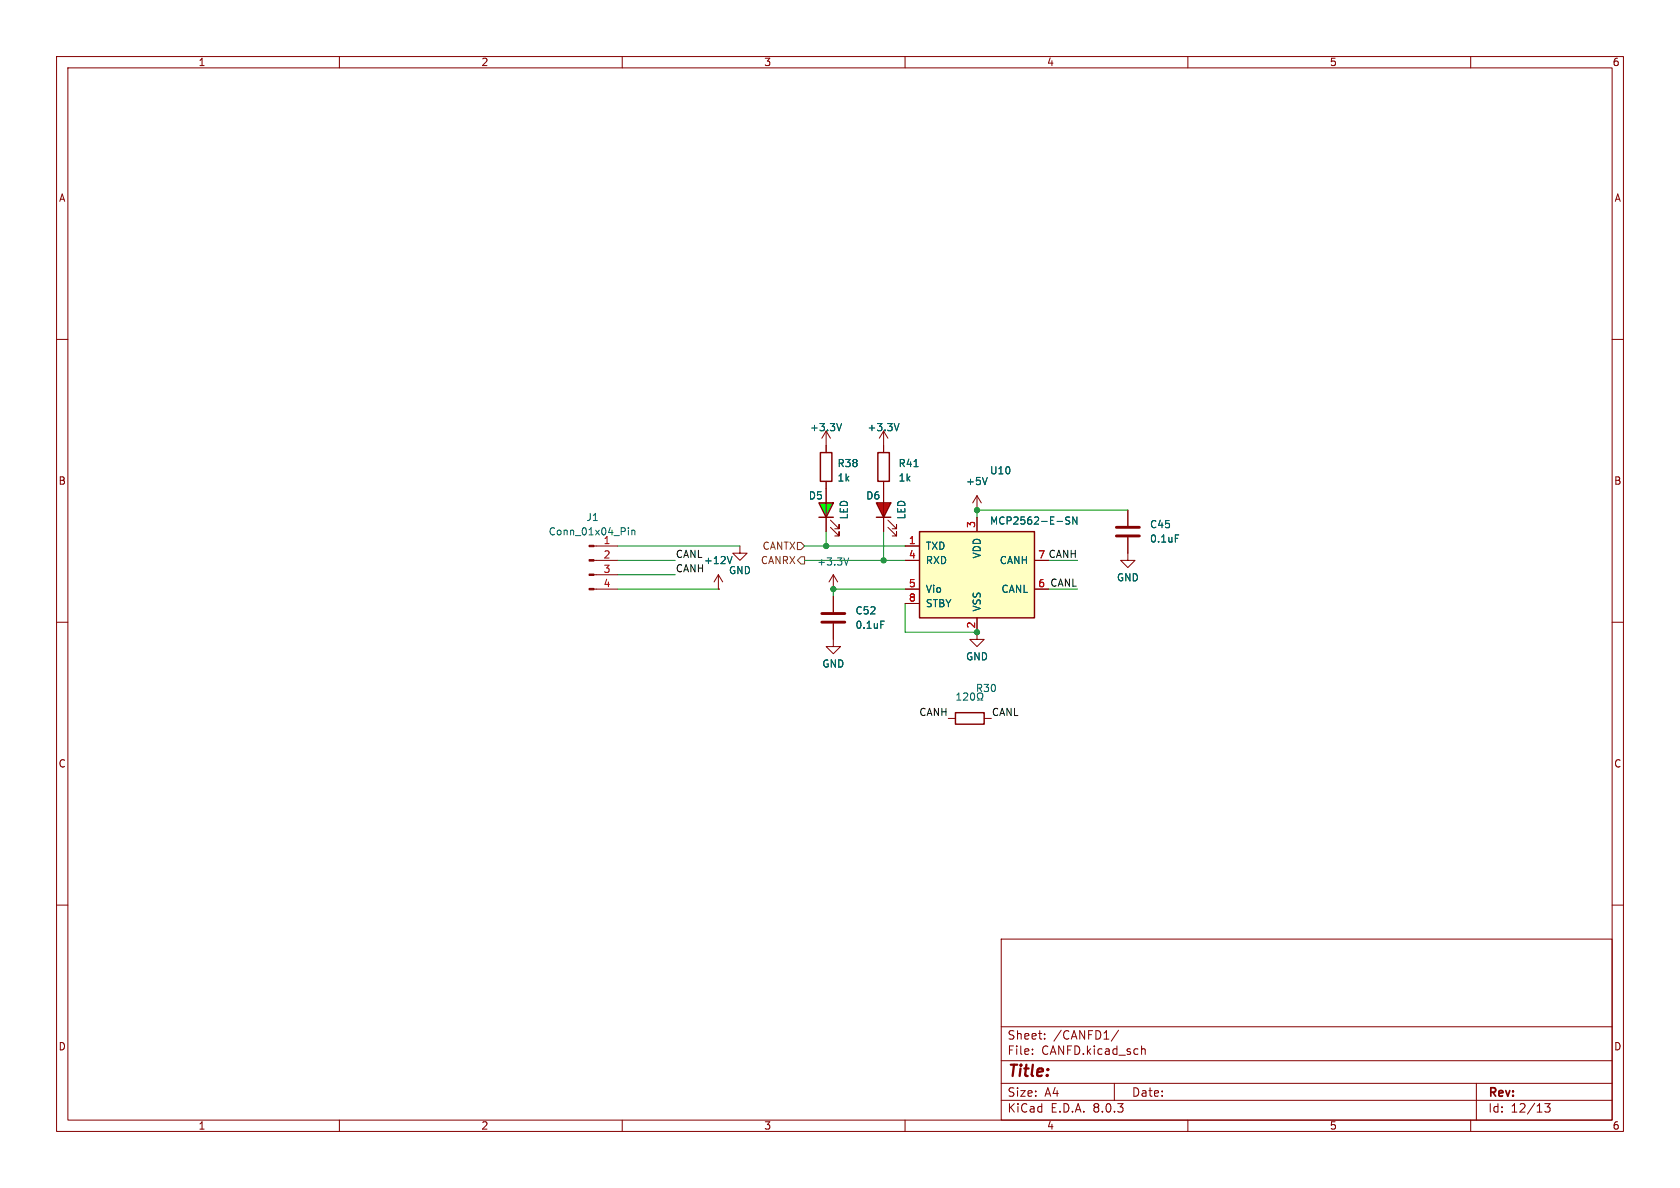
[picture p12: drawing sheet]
<svg xmlns="http://www.w3.org/2000/svg" width="297mm" height="210mm" viewBox="0 0 297 210" stroke-linecap="round" stroke-linejoin="round" font-family="sans-serif">
<g fill="none" stroke="#840000" stroke-width=".18">
<path d="M10 10h277v190h-277zM12 12h273v186h-273zM60 10v2M110 10v2M160 10v2M210 10v2M260 10v2M10 60h2M285 60h2M156.2 76.2l-.8 1.3M156.2 76.2v2.5M156.2 76.2l.8 1.3"/>
<path d="M105 99.1h4.2M105 96.5h4.2M130.8 96.5v1.3h1.3l-1.3 1.3-1.3-1.3h1.3M199.4 90.2v2.8M199.4 95v2.8M10 110h2M105 104.1h4.2M105 101.6h4.2M147.3 110.2v4.1h1.3l-1.3 1.3-1.3-1.3h1.3M147.3 101.6l-.7 1.3M147.3 101.6v2.5M147.3 105.4v2.8"/>
<path d="M147.3 101.6l.8 1.3M285 110h2M167.6 127h1.3M174 127h1.3M10 160h2M285 160h2M177 166h108v32h-108zM60 198v2M110 198v2M160 198v2M177 194.5h108M177 191.5h108"/>
<path d="M177 187.5h108M177 181.5h108M182.5 186.3v.1M182.5 185.5v.1M184.7 183.6v.1M184.7 182.8v.1M197 191.5v3M197.7 182.1l-1.2 2M201.8 184.9v1.5M201.8 185.5l.2-.1 .4 .1 .1 .9M210 198v2M260 198v2"/>
<path d="M261 191.5v6.5M273.1 195.1h.9l-.5 .6 .5 .1v.7l-.3 .1h-.4l-.2-.1"/>
</g>
<path d="M197.4 94.7h4M197.4 93.2h4M145.3 110h4.1M145.3 108.5h4.1" fill="none" stroke="#840000" stroke-width=".51"/>
<g fill="none" stroke="#006464" stroke-width=".18">
<path d="M158.9 74.9l-.4 1.2M111.1 93.3v.1M111.1 93.7v.9M111.7 93.7v.9M111.7 93.8l.2-.1 .3 .1v.8M150 98.6l-.4 1.3M207.8 94.6h.6M155.7 109.8h.6M169.2 123.8h.7M169.2 122.9l.3-.4v1.3M170.4 122.6l.4-.1 .3 .4-.8 .9h.8M172 122.5a.68 .68 0 0 0-.4 .6 .68 .68 0 0 0 .4 .7l.2-.3 .1-.5"/>
<path d="M172.8 123.2l.3 .3v.3h-.3M173.7 123.2l-.3 .3v.3h.3"/>
</g>
<path d="M168.9 126h5.1v2h-5.1z" fill="none" stroke="#840000" stroke-width=".25"/>
<g fill="#840000" stroke="#840000" stroke-width=".18">
<path d="M104.1 104h.9v.3h-.9z"/>
<path d="M104.1 101.5h.9v.2h-.9z"/>
<path d="M104.1 98.9h.9v.3h-.9z"/>
<path d="M104.1 96.4h.9v.2h-.9z"/>
</g>
<path d="M154.9 88.9h2.6l-1.3 2.5z" fill="#f00"/>
<path d="M145 80h2.1v5.1h-2.1zM154.9 88.9h2.6l-1.3 2.5zM154.9 91.4h2.6M155.2 80h2v5.1h-2z" fill="none" stroke="#840000" stroke-width=".25"/>
<path d="M146 76.2v3.8M146 76.2l-.7 1.3M146 76.2l.8 1.3M156.2 78.7v1.3M146 85.1v1.3M156.2 85.1v8.9M157 93.2l1.5 1.5v-.7v.7h-.8M157 91.9l1.5 1.6v-.8v.8h-.8M127 104.1h.1M127 101.6l-.8 1.3M127 101.6v2.5M127 101.6l.8 1.3" fill="none" stroke="#840000" stroke-width=".18"/>
<path d="M148.8 74.9l-.5 1.2M129.4 98.4l-.4 1.2M161.6 82.5h.7" fill="none" stroke="#006464" stroke-width=".18"/>
<path d="M144.8 88.9h2.5l-1.3 2.5z" fill="#0f0"/>
<path d="M144.8 88.9h2.5l-1.3 2.5zM144.8 91.4h2.5" fill="none" stroke="#840000" stroke-width=".25"/>
<path d="M146 86.4v7.6M146.8 93.2l1.5 1.5v-.7v.7h-.7M146.8 91.9l1.5 1.6v-.8v.8h-.7M199.4 97.8v1.3h1.3l-1.3 1.2-1.3-1.2h1.3" fill="none" stroke="#840000" stroke-width=".18"/>
<path d="M162.6 94h20.3v15.2h-20.3z" fill="#ffffc2"/>
<path d="M162.6 94h20.3v15.2h-20.3z" fill="none" stroke="#840000" stroke-width=".25"/>
<g fill="none" stroke="#840000" stroke-width=".18">
<path d="M146 78.7v1.3M156.2 78.7v1.3M146 85.1v3.8M146 91.4v2.6M156.2 85.1v3.8M156.2 91.4v2.6M160 96.5h2.6M160 99.1h2.6M172.7 90.2h.1M172.7 87.6v2.6M172.7 91.4v2.6M172.7 87.6l-.7 1.3"/>
<path d="M172.7 87.6l.8 1.3M182.9 99.1h2.5M199.4 90.2v2.8M199.4 95v2.8M127 104.1h.1M147.3 105.4v2.8M147.3 110.2v2.8M160 104.1h2.6M160 106.7h2.6M172.7 109.2v3.8h1.3l-1.3 1.3-1.3-1.3h1.3M182.9 104.1h2.5"/>
</g>
<path d="M148.8 74.9l-.5 1.2M158.9 74.9l-.4 1.2M129.4 98.4l-.4 1.2M161.6 82.5h.7M174.5 84.4l-.4 1.3M189.1 91.4h-.5l-.1 .1v.4l.5 .2 .1 .3-.2 .3-.5-.1M190.4 91.4v1.3l-.7-1.3v1.3M207.8 94.6h.6M155.7 109.8h.6" fill="none" stroke="#006464" stroke-width=".18"/>
<path d="M141 95.9h.6l.6 .6-.6 .7h-.6zM141.6 98.4h.6v1.3h-.6l-.6-.6z" fill="none" stroke="#725600" stroke-width=".18"/>
<g fill="none" stroke="#009600" stroke-width=".18">
<path d="M109.2 99.1h10.2M109.2 96.5h21.6M142.2 99.1h17.8M142.2 96.5h17.8M146 94v2.5M156.2 94v5.1M185.4 99.1h5.1M199.4 90.2h-26.7v1.2M109.2 104.1h17.8M109.2 101.6h10.2M160 104.1h-12.7v1.3M160 106.7v5.1h12.7"/>
<path d="M185.4 104.1h5.1"/>
</g>
<g fill="#009600" stroke="#009600" stroke-width=".18">
<circle cx="156.2" cy="99.1" r=".46"/>
<circle cx="146" cy="96.5" r=".46"/>
<circle cx="147.3" cy="104.1" r=".46"/>
<circle cx="172.7" cy="111.8" r=".46"/>
<circle cx="172.7" cy="90.2" r=".46"/>
</g>
<text font-size="2.8" fill="#840000" x="178" y="190.9">Title:</text>
<g font-size="2.1" fill="#840000">
<text x="178" y="184">Sheet:</text>
<text x="186.2" y="184">/CANFD1/</text>
<text x="178" y="186.7">File:</text>
<text x="184.1" y="186.7">CANFD.kicad_sch</text>
<text x="178" y="196.9">KiCad</text>
<text x="178" y="194.1">Size:</text>
<text x="184.7" y="194.1">A4</text>
<text x="185.7" y="196.9">E.D.A.</text>
<text x="193.3" y="196.9">8.0.3</text>
<text x="200" y="194.1">Date:</text>
<text x="263" y="194.3">Rev:</text>
<text x="263" y="196.9">Id:</text>
<text x="267.1" y="196.9">12/13</text>
</g>
<g font-size="1.8" fill="#840000">
<text x="35" y="11.9">1</text>
<text x="85" y="11.9">2</text>
<text x="135" y="11.9">3</text>
<text x="185" y="11.9">4</text>
<text x="235" y="11.9">5</text>
<text x="285" y="11.9">6</text>
<text x="10.3" y="35.9">A</text>
<text x="285.3" y="35.9">A</text>
<text x="10.3" y="85.9">B</text>
<text x="285.3" y="85.9">B</text>
<text x="10.3" y="135.9">C</text>
<text x="285.3" y="135.9">C</text>
<text x="10.3" y="185.9">D</text>
<text x="285.3" y="185.9">D</text>
<text x="35" y="199.9">1</text>
<text x="85" y="199.9">2</text>
<text x="135" y="199.9">3</text>
<text x="185" y="199.9">4</text>
<text x="235" y="199.9">5</text>
<text x="285" y="199.9">6</text>
</g>
<g font-size="1.8" fill="#006464">
<text x="143.1" y="76.4">+3.3V</text>
<text x="153.3" y="76.4">+3.3V</text>
<text x="148" y="82.8">R38</text>
<text x="158.8" y="82.8">R41</text>
<text x="142.9" y="88.5">D5</text>
<text x="148" y="85.3">1k</text>
<text x="153" y="88.5">D6</text>
<text x="158.8" y="85.3">1k</text>
<text x="170.7" y="86">+5V</text>
<text x="174.9" y="84">U10</text>
<text x="96.9" y="94.8">Conn_01x04_Pin</text>
<text x="103.6" y="92.3">J1</text>
<text x="150.1" y="91.9" transform="rotate(-90 150.1 91.9)">LED</text>
<text x="160.2" y="91.9" transform="rotate(-90 160.2 91.9)">LED</text>
<text x="174.9" y="92.9">MCP2562-E-SN</text>
<text x="203.2" y="93.6">C45</text>
<text x="106.6" y="96.3">1</text>
<text x="124.4" y="99.9">+12V</text>
<text x="128.8" y="101.7">GND</text>
<text x="144.4" y="100.2">+3.3V</text>
<text x="163.6" y="97.4">TXD</text>
<text x="163.6" y="99.9">RXD</text>
<text x="173.6" y="98.8" transform="rotate(-90 173.6 98.8)">VDD</text>
<text x="176.6" y="99.9">CANH</text>
<text x="203.2" y="96.1">0.1uF</text>
<text x="163.6" y="105">Vio</text>
<text x="163.6" y="107.5">STBY</text>
<text x="176.9" y="105">CANL</text>
<text x="197.4" y="103">GND</text>
<text x="151.1" y="108.8">C52</text>
<text x="151.1" y="111.4">0.1uF</text>
<text x="173.6" y="108.2" transform="rotate(-90 173.6 108.2)">VSS</text>
<text x="145.3" y="118.2">GND</text>
<text x="170.7" y="116.9">GND</text>
<text x="172.4" y="122.5">R30</text>
</g>
<g font-size="1.8" fill="#a90000">
<text x="172.5" y="93.4" transform="rotate(-90 172.5 93.4)">3</text>
<text x="106.6" y="98.8">2</text>
<text x="106.6" y="101.3">3</text>
<text x="160.6" y="96.3">1</text>
<text x="160.6" y="98.8">4</text>
<text x="183.4" y="98.8">7</text>
<text x="106.6" y="103.9">4</text>
<text x="160.6" y="103.9">5</text>
<text x="160.6" y="106.4">8</text>
<text x="183.4" y="103.9">6</text>
<text x="172.5" y="111.2" transform="rotate(-90 172.5 111.2)">2</text>
</g>
<g font-size="1.8" fill="#0f0f0f">
<text x="119.4" y="101.3">CANH</text>
<text x="119.4" y="98.7">CANL</text>
<text x="183.4" y="98.8">7 CANH</text>
<text x="183.4" y="103.9">6 CANL</text>
<text x="162.4" y="126.7">CANH</text>
<text x="175.3" y="126.7">CANL</text>
</g>
<g font-size="1.8" fill="#725600">
<text x="134.4" y="99.9">CANRX</text>
<text x="134.7" y="97.4">CANTX</text>
</g>
</svg>
